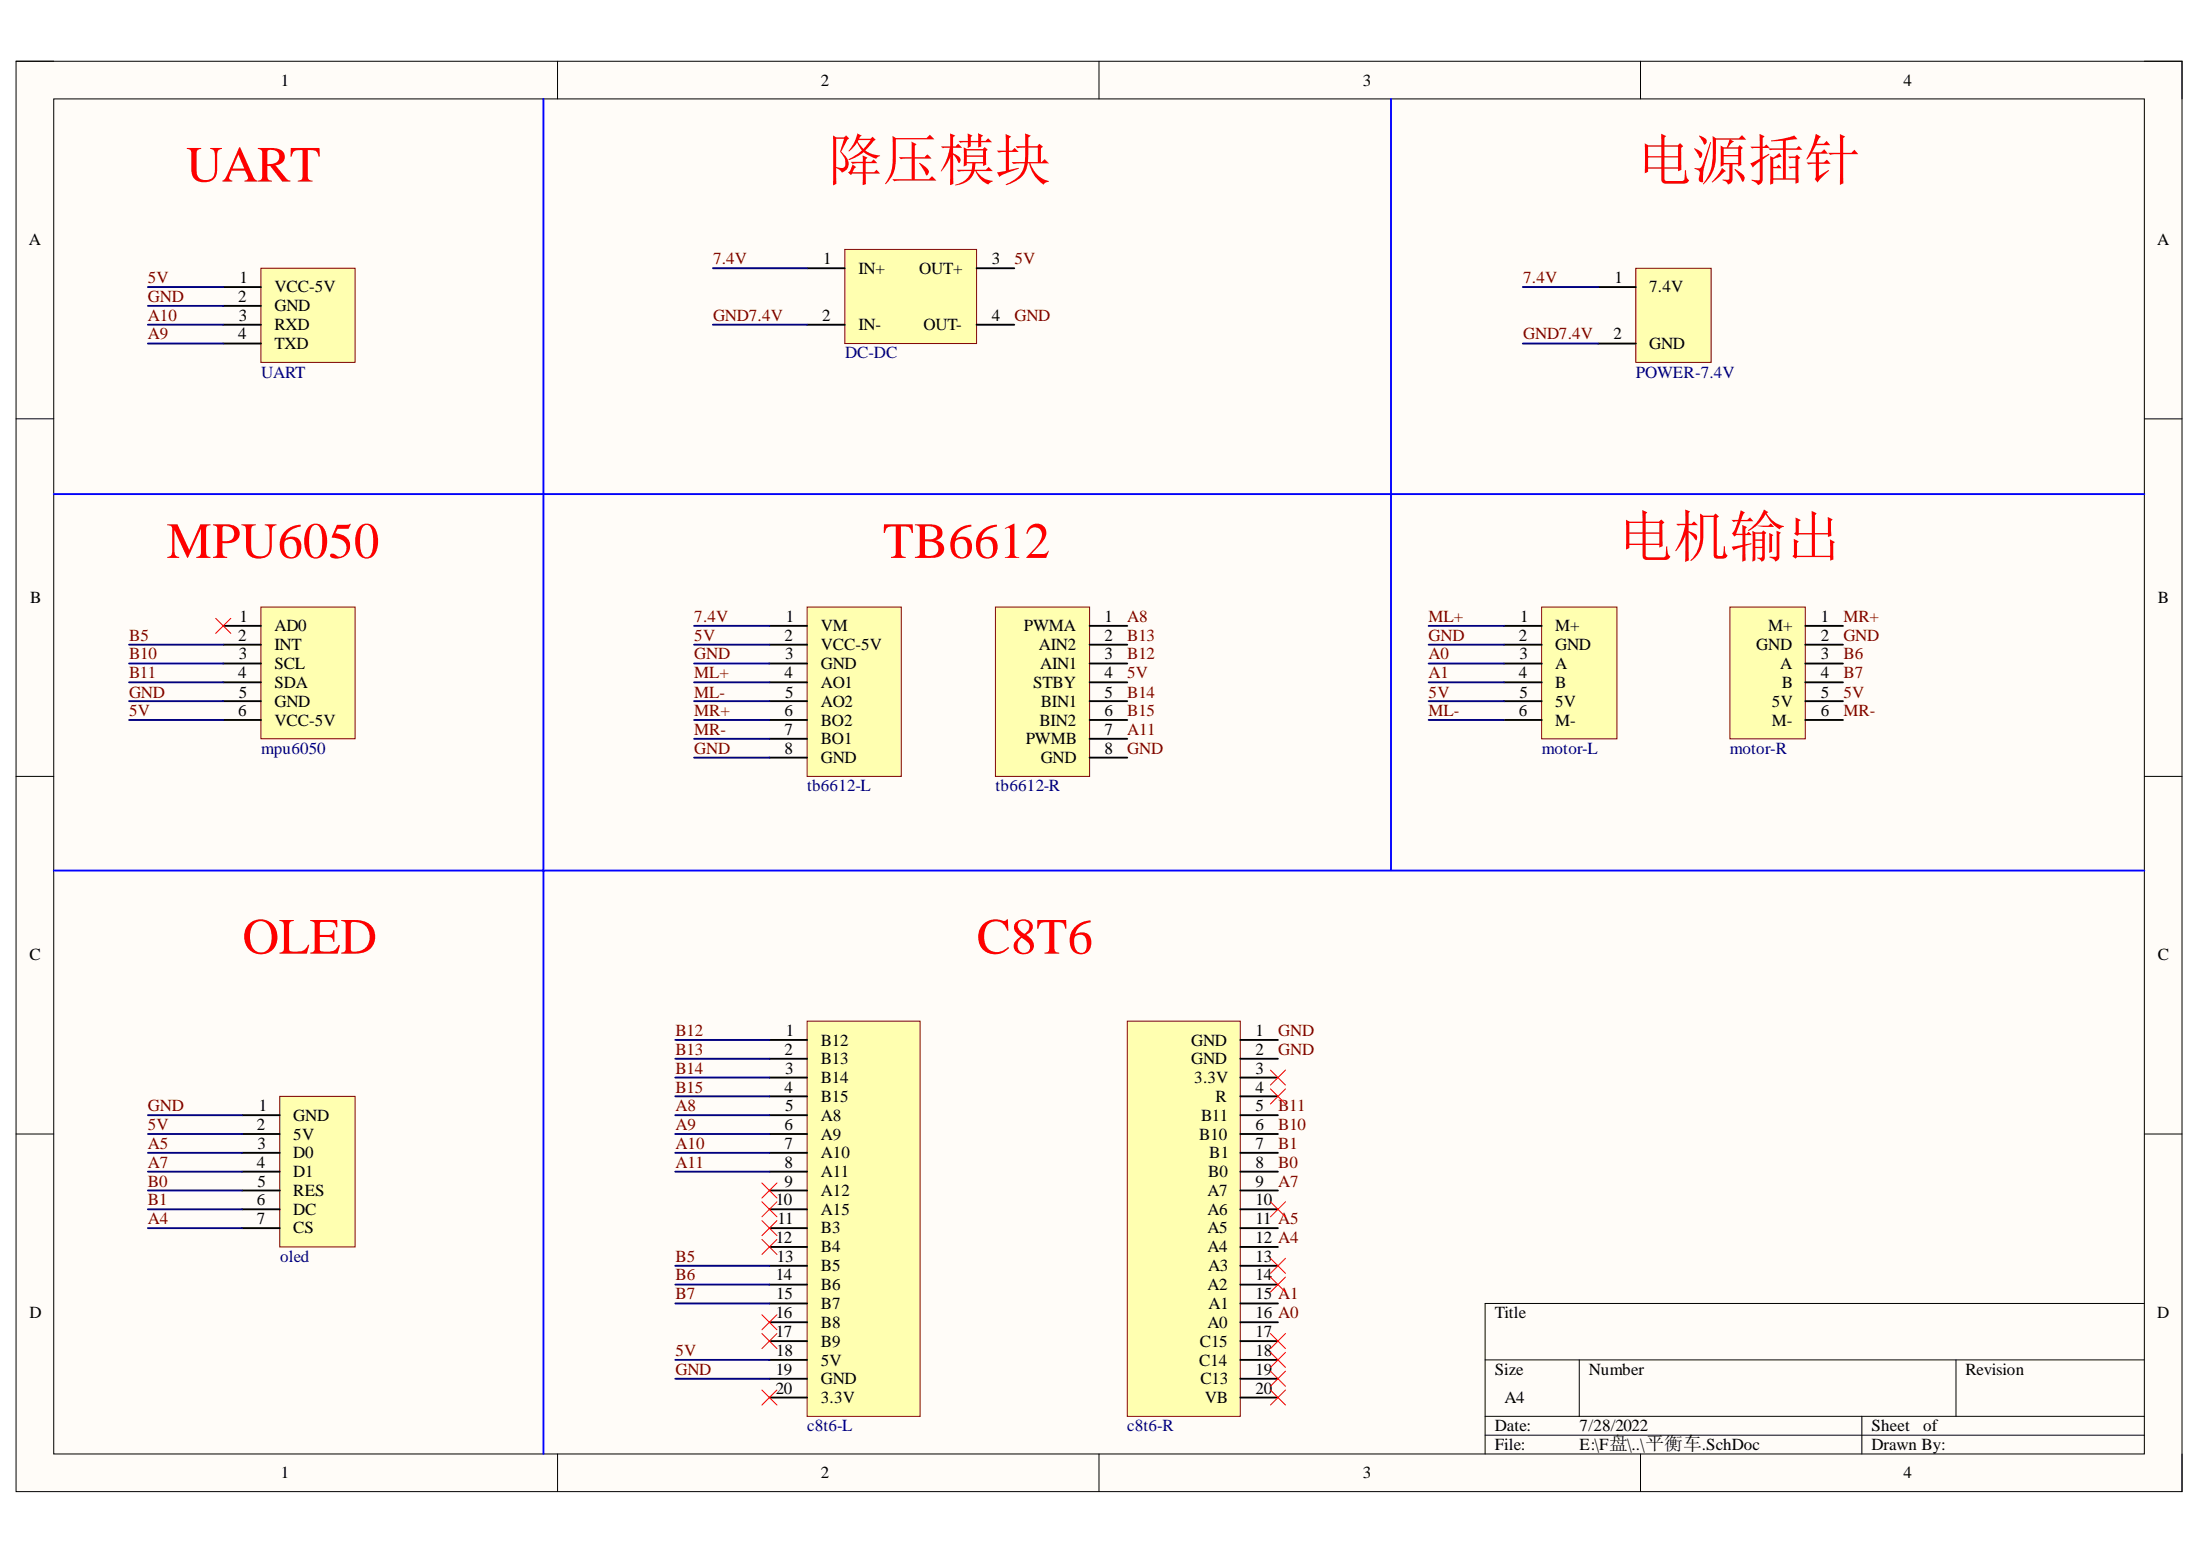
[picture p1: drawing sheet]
# Altium project 平衡车.PrjPcb
1 sheet, 11 parts. Net scope: global (net labels, ports and power ports of the same name join across sheets).
Board file: 平衡车.PcbDoc

## Sheet 平衡车.SchDoc
size A4

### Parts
c8t6-L  c8t6-L  [HDR2.54-M-LI-20P]
c8t6-R  c8t6-R  [HDR2.54-M-LI-20P]
DC-DC  DC-DC  [DC-DC]
motor-L  motor-L  [HDR2.54-WI-6P]
motor-R  motor-R  [HDR2.54-WI-6P]
mpu6050  mpu6050  [HDR2.54-M-LI-6P]
oled  oled  [HDR2.54-M-LI-7P]
POWER-7.4V  POWER-7.4V  [HDR2.54-LI-2P]
tb6612-L  tb6612-L  [HDR2.54-M-LI-8P]
tb6612-R  tb6612-R  [HDR2.54-M-LI-8P]
UART  UART  [HDR2.54-M-LI-4P]

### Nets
5V: c8t6-L.18(5V) DC-DC.3(OUT+) motor-L.5(5V) motor-R.5(5V) mpu6050.6(VCC-5V) oled.2(5V) tb6612-L.2(VCC-5V) tb6612-R.4(STBY) UART.1(VCC-5V)
7.4V: DC-DC.1(IN+) POWER-7.4V.1(7.4V) tb6612-L.1(VM)
A0: c8t6-R.16(A0) motor-L.3(A)
A1: c8t6-R.15(A1) motor-L.4(B)
A4: c8t6-R.12(A4) oled.7(CS)
A5: c8t6-R.11(A5) oled.3(D0)
A7: c8t6-R.9(A7) oled.4(D1)
A8: c8t6-L.5(A8) tb6612-R.1(PWMA)
A9: c8t6-L.6(A9) UART.4(TXD)
A10: c8t6-L.7(A10) UART.3(RXD)
A11: c8t6-L.8(A11) tb6612-R.7(PWMB)
B0: c8t6-R.8(B0) oled.5(RES)
B1: c8t6-R.7(B1) oled.6(DC)
B5: c8t6-L.13(B5) mpu6050.2(INT)
B6: c8t6-L.14(B6) motor-R.3(A)
B7: c8t6-L.15(B7) motor-R.4(B)
B10: c8t6-R.6(B10) mpu6050.3(SCL)
B11: c8t6-R.5(B11) mpu6050.4(SDA)
B12: c8t6-L.1(B12) tb6612-R.3(AIN1)
B13: c8t6-L.2(B13) tb6612-R.2(AIN2)
B14: c8t6-L.3(B14) tb6612-R.5(BIN1)
B15: c8t6-L.4(B15) tb6612-R.6(BIN2)
GND: c8t6-L.19(GND) c8t6-R.1(GND) c8t6-R.2(GND) DC-DC.4(OUT-) motor-L.2(GND) motor-R.2(GND) mpu6050.5(GND) oled.1(GND) tb6612-L.3(GND) tb6612-L.8(GND) tb6612-R.8(GND) UART.2(GND)
GND7.4V: DC-DC.2(IN-) POWER-7.4V.2(GND)
ML+: motor-L.1(M+) tb6612-L.4(AO1)
ML-: motor-L.6(M-) tb6612-L.5(AO2)
MR+: motor-R.1(M+) tb6612-L.6(BO2)
MR-: motor-R.6(M-) tb6612-L.7(BO1)

Not connected (* = marked no-connect by the designer): c8t6-L 9(A12)* 10(A15)* 11(B3)* 12(B4)* 16(B8)* 17(B9)* 20(3.3V)*; c8t6-R 3(3.3V)* 4(R)* 10(A6)* 13(A3)* 14(A2)* 17(C15)* 18(C14)* 19(C13)* 20(VB)*; mpu6050 1(AD0)*

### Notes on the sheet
- UART
- 降压模块
- 电源插针
- (near mpu6050) MPU6050
- TB6612
- 电机输出
- OLED
- C8T6
